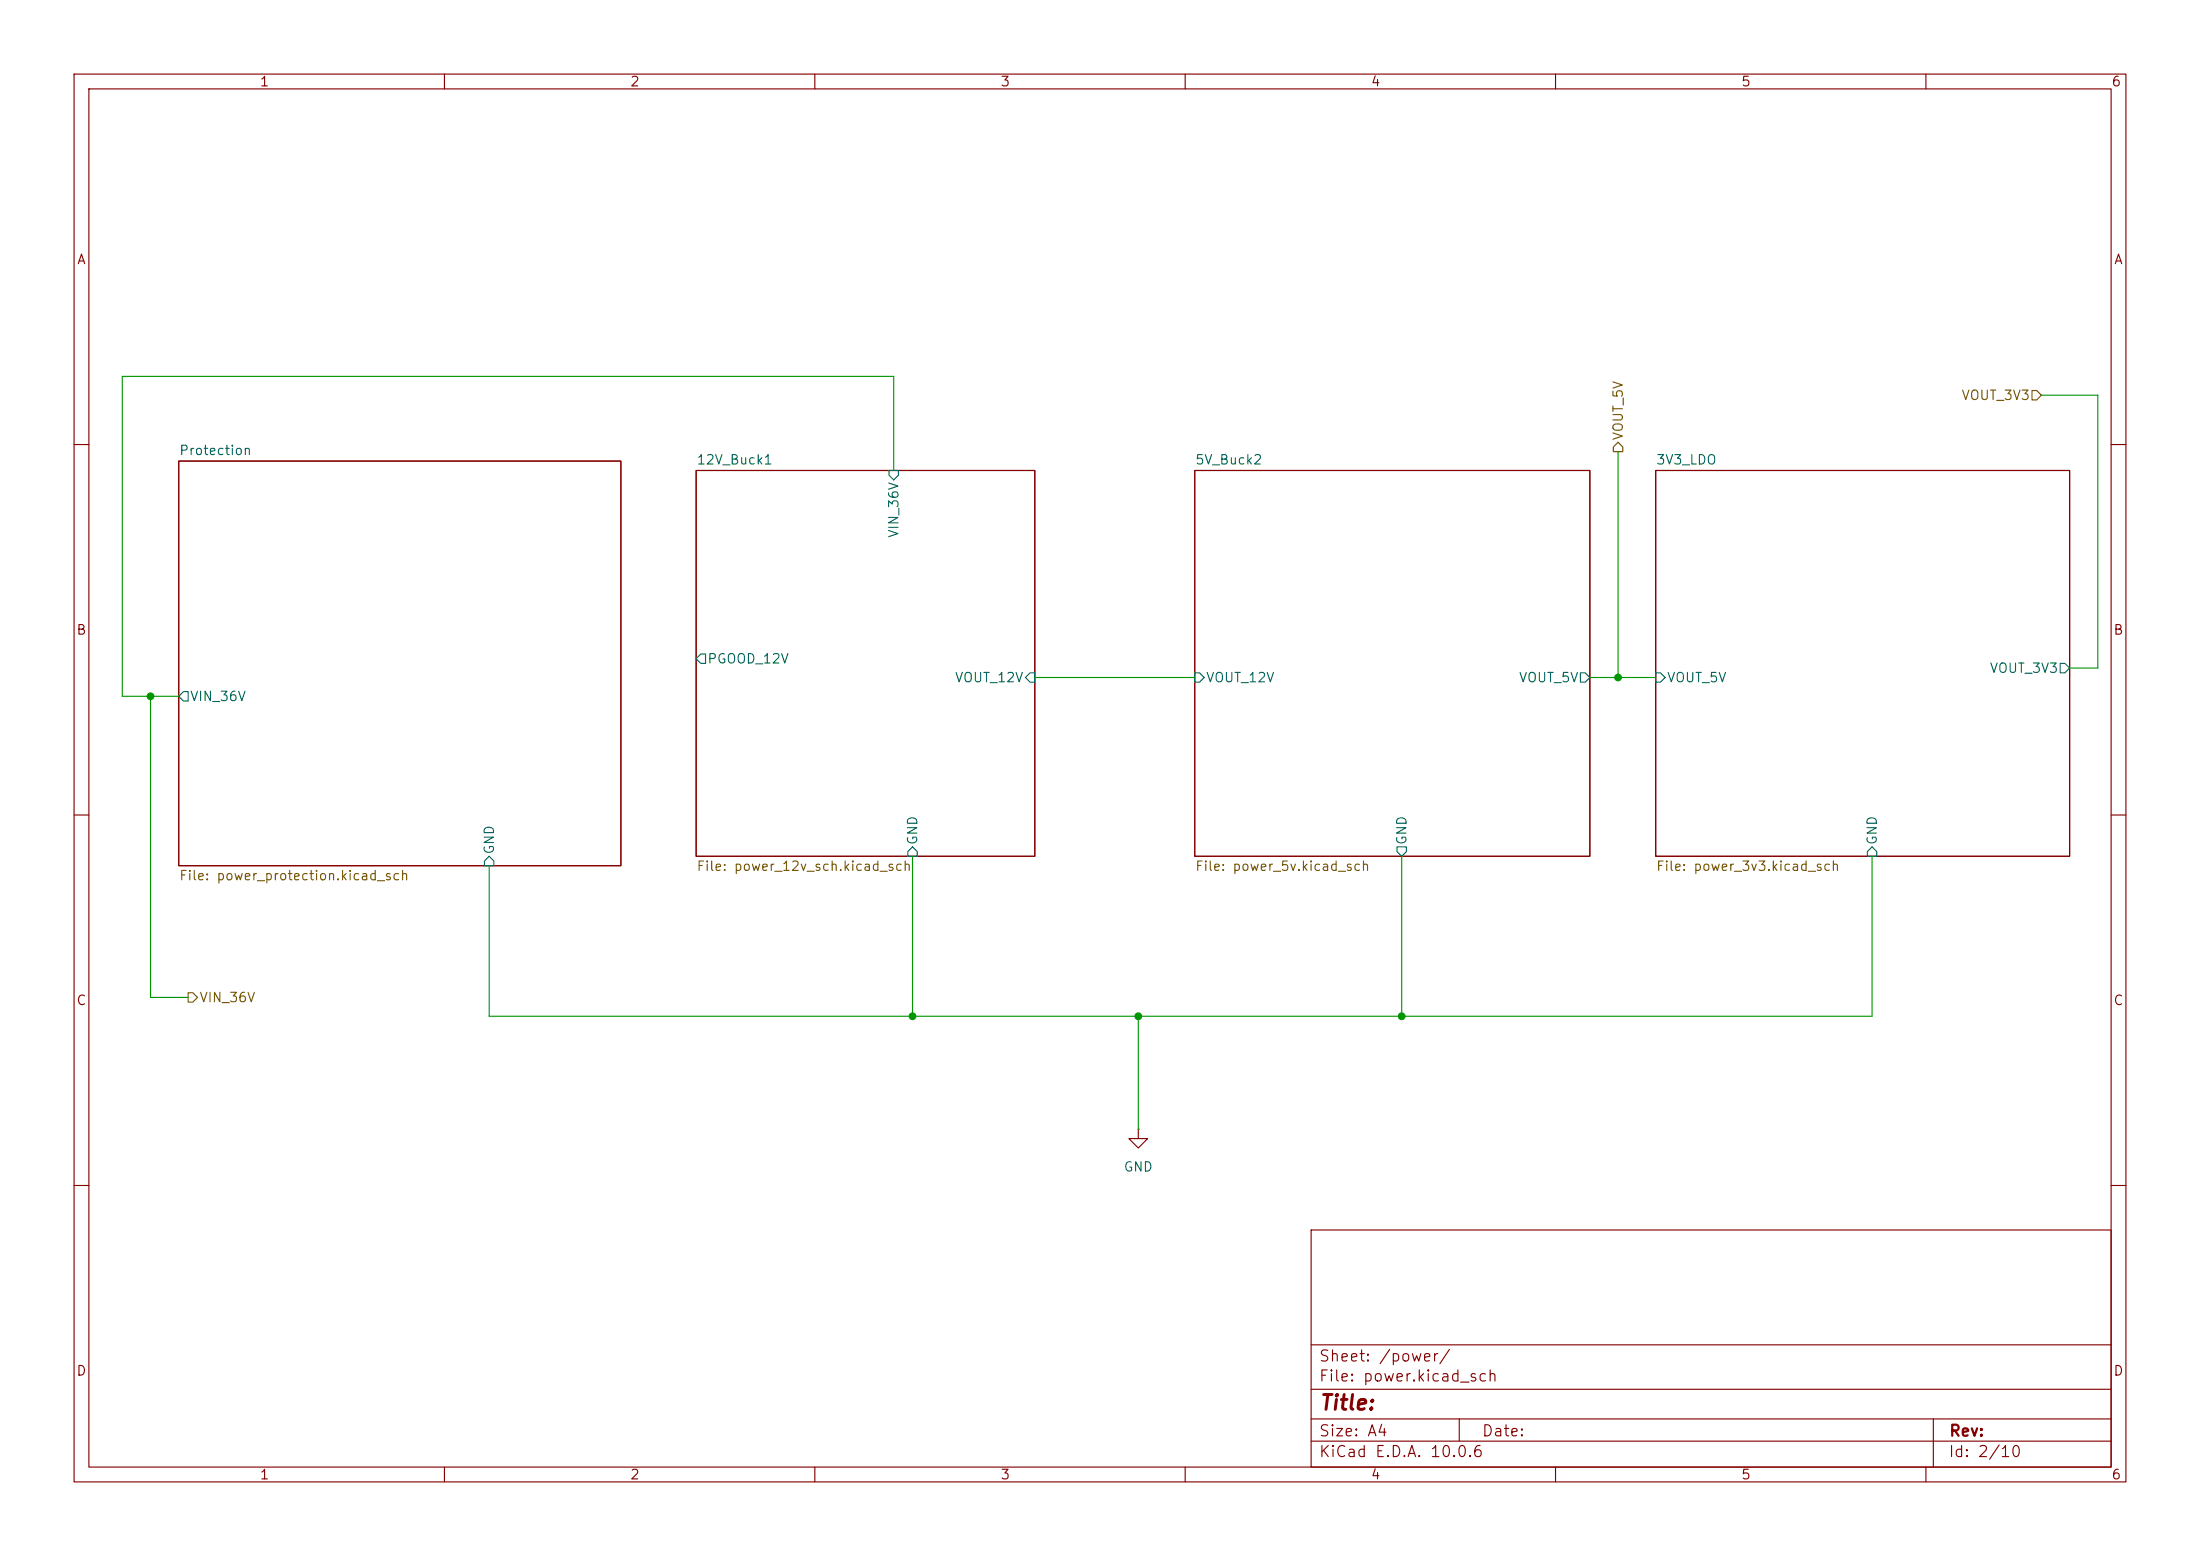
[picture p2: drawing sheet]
<svg xmlns="http://www.w3.org/2000/svg" width="297mm" height="210mm" viewBox="0 0 297 210" stroke-linecap="round" stroke-linejoin="round" font-family="sans-serif">
<g fill="none" stroke="#840000" stroke-width=".15">
<path d="M10 10h277v190h-277zM12 12h273v186h-273zM60 10v2M110 10v2M160 10v2M210 10v2M260 10v2M10 60h2M24.1 62.2h59.7v54.6h-59.7zM94 63.5h45.7v52.1h-45.7zM161.3 63.5h53.3v52.1h-53.3zM223.5 63.5h55.9v52.1h-55.9z"/>
<path d="M285 60h2M10 110h2M285 110h2M153.7 152.4v1.3h1.2l-1.2 1.2-1.3-1.2h1.3M153.7 152.4h.1M10 160h2M177 166h108v32h-108zM285 160h2M60 198v2M110 198v2M160 198v2M177 194.5h108"/>
<path d="M177 191.5h108M177 187.5h108M177 181.5h108M197 191.5v3M210 198v2M260 198v2M261 191.5v6.5"/>
</g>
<path d="M120 63.5h1.3v.6l-.7 .7-.6-.7zM24.8 93.3h.6v1.3h-.6l-.7-.6zM94.6 88.3h.6v1.2h-.6l-.6-.6zM139.1 90.8h.6v1.3h-.6l-.7-.7zM161.3 90.8h.6l.7 .6-.7 .7h-.6zM213.4 90.8h.6l.6 .6-.6 .7h-.6zM223.5 90.8h.7l.6 .6-.6 .7h-.7zM278.1 89.5h.7l.6 .7-.6 .6h-.7zM66 115.6l.7 .6v.6h-1.3v-.6zM123.2 114.3l.6 .6v.7h-1.2v-.7zM188.6 114.3h1.3v.6l-.7 .7-.6-.7zM252.7 114.3l.7 .6v.7h-1.3v-.7z" fill="none" stroke="#006464" stroke-width=".15"/>
<path d="M218.4 59.7l.7 .6v.7h-1.3v-.7zM274.3 52.7h.7l.6 .6-.6 .7h-.7zM25.4 134h.6l.7 .6-.7 .7h-.6z" fill="none" stroke="#725600" stroke-width=".15"/>
<path d="M275.6 53.3h7.6v36.9h-3.8M120.6 63.5v-12.7h-104.1v43.2h7.6M218.4 61v30.4M20.3 94v40.6h5.1M139.7 91.4h21.6M214.6 91.4h8.9M123.2 115.6v21.6M189.2 115.6v21.6M252.7 115.6v21.6h-186.7v-20.4M153.7 137.2v15.2" fill="none" stroke="#009600" stroke-width=".15"/>
<g fill="#009600" stroke="#009600" stroke-width=".14">
<circle cx="153.7" cy="137.2" r=".46"/>
<circle cx="123.2" cy="137.2" r=".46"/>
<circle cx="189.2" cy="137.2" r=".46"/>
<circle cx="218.4" cy="91.4" r=".46"/>
<circle cx="20.3" cy="94" r=".46"/>
</g>
<text font-size="2" fill="#840000" x="178" y="190.8">Title:</text>
<g font-size="1.5" fill="#840000">
<text x="178" y="184.1">Sheet: /power/</text>
<text x="178" y="186.8">File: power.kicad_sch</text>
<text x="178" y="197">KiCad E.D.A. 10.0.6</text>
<text x="178" y="194.2">Size: A4</text>
<text x="200" y="194.2">Date:</text>
<text x="263" y="197">Id: 2/10</text>
<text x="263" y="194.2">Rev:</text>
</g>
<g font-size="1.3" fill="#840000">
<text x="35" y="12">1</text>
<text x="85" y="12">2</text>
<text x="135" y="12">3</text>
<text x="185" y="12">4</text>
<text x="235" y="12">5</text>
<text x="285" y="12">6</text>
<text x="10.3" y="36">A</text>
<text x="285.3" y="36">A</text>
<text x="10.2" y="86">B</text>
<text x="285.2" y="86">B</text>
<text x="10.2" y="136">C</text>
<text x="285.2" y="136">C</text>
<text x="10.2" y="186">D</text>
<text x="285.2" y="186">D</text>
<text x="35" y="200">1</text>
<text x="85" y="200">2</text>
<text x="135" y="200">3</text>
<text x="185" y="200">4</text>
<text x="235" y="200">5</text>
<text x="285" y="200">6</text>
</g>
<g font-size="1.3" fill="#725600">
<text x="219.4" y="59.5" transform="rotate(-90 219.4 59.5)">VOUT_5V</text>
<text x="264.7" y="54.3">VOUT_3V3</text>
<text x="24.1" y="119.1">File: power_protection.kicad_sch</text>
<text x="94" y="117.9">File: power_12v_sch.kicad_sch</text>
<text x="161.3" y="117.9">File: power_5v.kicad_sch</text>
<text x="223.5" y="117.9">File: power_3v3.kicad_sch</text>
<text x="26.8" y="135.6">VIN_36V</text>
</g>
<g font-size="1.3" fill="#006464">
<text x="24.1" y="61.7">Protection</text>
<text x="94" y="63">12V_Buck1</text>
<text x="161.3" y="63">5V_Buck2</text>
<text x="223.5" y="63">3V3_LDO</text>
<text x="121.6" y="72.7" transform="rotate(-90 121.6 72.7)">VIN_36V</text>
<text x="95.4" y="89.9">PGOOD_12V</text>
<text x="25.6" y="94.9">VIN_36V</text>
<text x="128.8" y="92.4">VOUT_12V</text>
<text x="162.7" y="92.4">VOUT_12V</text>
<text x="205" y="92.4">VOUT_5V</text>
<text x="225" y="92.4">VOUT_5V</text>
<text x="268.5" y="91.1">VOUT_3V3</text>
<text x="67" y="115.4" transform="rotate(-90 67 115.4)">GND</text>
<text x="124.2" y="114.1" transform="rotate(-90 124.2 114.1)">GND</text>
<text x="190.2" y="114.1" transform="rotate(-90 190.2 114.1)">GND</text>
<text x="253.7" y="114.1" transform="rotate(-90 253.7 114.1)">GND</text>
<text x="151.6" y="158.4">GND</text>
</g>
</svg>
